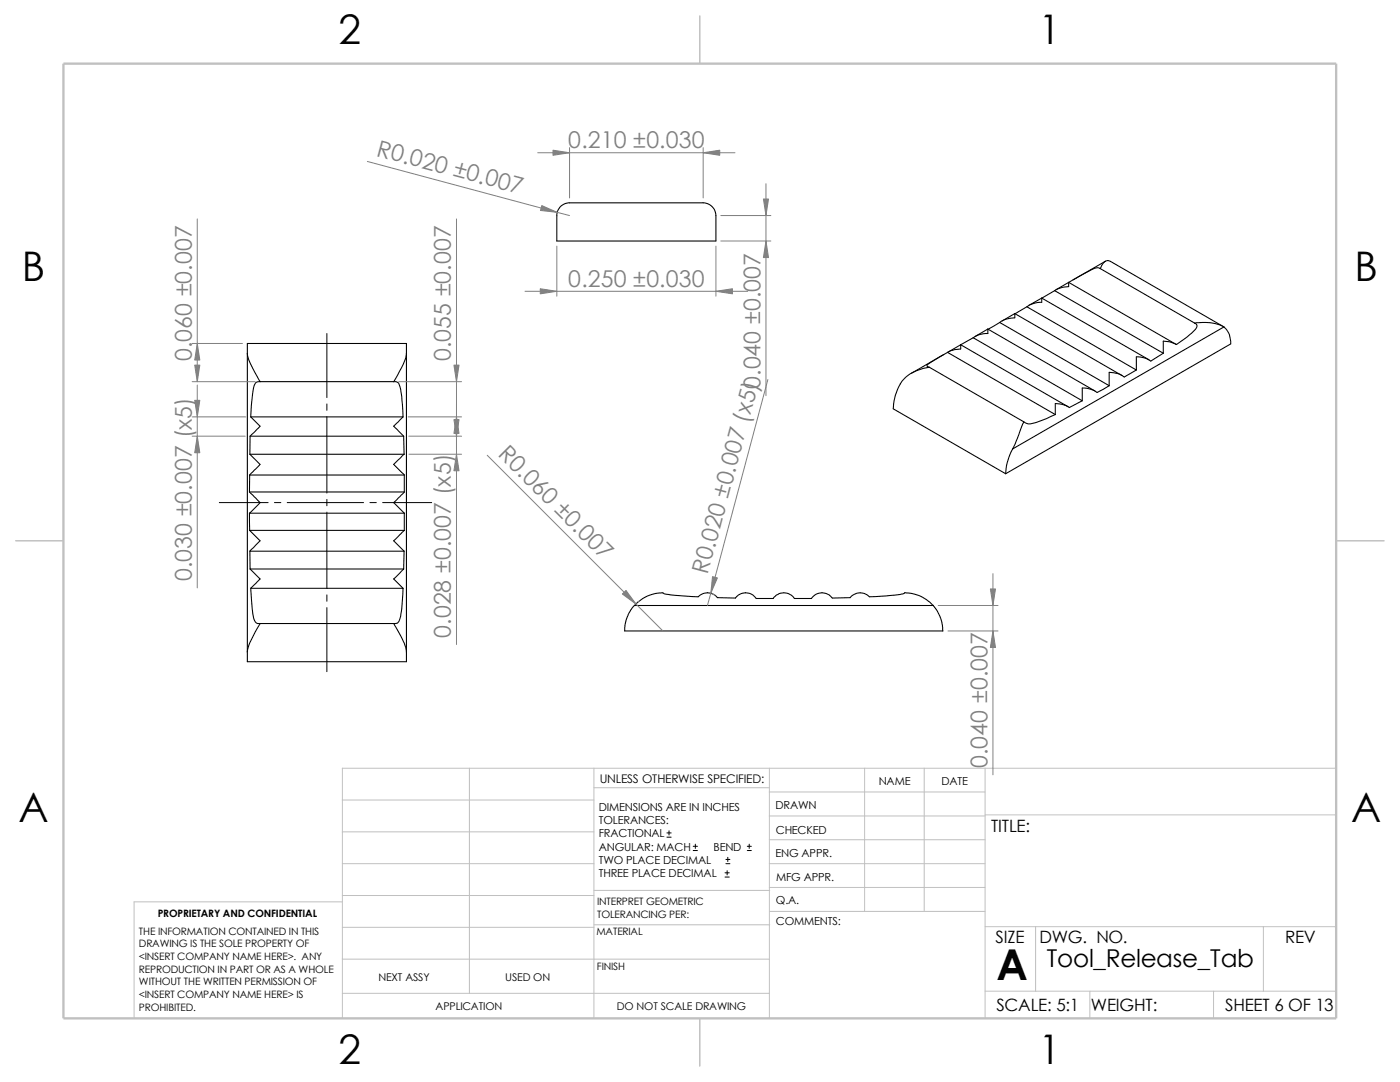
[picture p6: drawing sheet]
<svg xmlns="http://www.w3.org/2000/svg" width="279mm" height="216mm" viewBox="0 0 279 216" stroke-linecap="round" stroke-linejoin="round" font-family="sans-serif">
<g fill="none" stroke="#c0c0c0" stroke-width=".2">
<path d="M68.3 159.6h50.2M93.7 153.3v44.9M118.5 157.2h35M118.5 153.3v49.9M153.5 158h43.1M153.5 153.3v49.9M172.6 153.3v28.6M184.4 153.3v28.6M196.6 153.3v49.9M266.7 153.3h-198.4v49.9M68.3 180h-41.5v23.2M68.3 172.3h50.2"/>
<path d="M68.3 166h50.2M68.3 178.7h50.2M118.5 177.7h35.1M153.5 177.1h43.1M153.5 172.3h43.1M153.5 162.8h43.1M153.5 167.6h43.1M196.6 162.6h70.1M68.3 191.4h85.2M68.3 185h50.2M68.3 198.2h85.2M118.5 184.5h35.1"/>
<path d="M153.6 181.9h43M196.6 184.9h70.1M196.6 197.8h70.1M206.7 184.9v12.9M217.5 197.8v5.4M242.2 197.8v5.4M252.1 184.9v12.9"/>
</g>
<path d="M139.7 3.2v9.5M3.1 107.9h9.6M266.7 107.9h9.5M139.7 203.2v9.5" fill="none" stroke="#c0c0c0" stroke-width=".21"/>
<path d="M12.7 12.7h254v190.5h-254z" fill="none" stroke="#c0c0c0" stroke-width=".47"/>
<g fill="none" stroke="#000" stroke-width=".21">
<path d="M112 41.1a2.73 2.73 0 0 1 1.7-.6h26.6a2.79 2.79 0 0 1 2.6 3.5v4.1h-31.8v-3a5.8 5.8 0 0 1 .5-3.5zM207.9 59.5v.8a5 5 0 0 0-3 .9M207.9 59.5l-2.5 1.4M207.9 59.5l21.4 12.3M210.5 58l-2.6 1.5M210.5 58l21.7 12.5M213.3 56.3v.9l-1.3 .2-1.5 .6M213.3 56.3l-2.6 1.5M213.3 56.3l21.4 12.4M219.6 53.6l18.8 10.9M219.6 53.6a1.74 1.74 0 0 0-2 .4l-4.3 2.3M220.6 52.1l-6.4 3.7"/>
<path d="M221.6 52.2a1.15 1.15 0 0 0-1.7 .8l-.3 .6M221.6 52.2l22.5 12.9M49.4 70.5v-2h31.7v2M49.4 70.5a15.6 15.6 0 0 0 2.5 5.6v.1M49.4 70.5v59.6M51.9 76.2a1.05 1.05 0 0 0-1.3 1.1l-.4 3.6-.2 2.3M51.9 76.2h26.7M78.6 76.2h.1a1.07 1.07 0 0 1 1.2 1.2 27.4 27.4 0 0 1 .5 5.8M81.1 70.5v59.6M81.1 70.5a11.3 11.3 0 0 1-1.7 4.3l-.8 1.4M185.5 73.3l18.8 10.9M185.5 73.3a7.6 7.6 0 0 0-6.1 3.9 11 11 0 0 0-1.1 4.4l22.4 12.9"/>
<path d="M188.3 70.7l-6.4 3.8M189.1 70.3l21.5 12.4M189.1 70.3l-4 2.5-.1 .2 .5 .3M191.7 68.8v.8l-1.2 .2-1.4 .5M191.7 68.8l21.4 12.4M191.7 68.8l-2.5 1.5M194.2 67.4l21.8 12.6M194.2 67.4l-2.5 1.4M197.1 65.7v.8a4.6 4.6 0 0 0-2.9 .9M197.1 65.7l21.4 12.3M197.1 65.7l-2.5 1.4M199.5 64.3l-2.3 1.4"/>
<path d="M199.5 64.3l21.9 12.7M202.5 62.6l21.4 12.3M202.5 62.6l-2.5 1.5M202.5 62.6v.8a4.9 4.9 0 0 0-3 .9M204.9 61.2l-2.3 1.4M204.9 61.2l21.9 12.6M216 80l-2.6 1.3-1.4-.6-1.4-.2v2.2M221.4 77l-2.5 1.3a5 5 0 0 0-2.9-.9v2.6M226.8 73.8l-2.4 1.4a4.7 4.7 0 0 0-3-.9v2.7M232.2 70.5l-2.5 1.6a4.6 4.6 0 0 0-2.9-.9v2.6M238.4 64.5h.1a9.2 9.2 0 0 1 5.8 .7M238.4 64.5a.7 .7 0 0 1 .5 .6 .7 .7 0 0 1-.4 .7l-1.5 1.4-2.2 1.5-1.4-.5-1.2-.1v2.4"/>
<path d="M244.3 65.2a4 4 0 0 1 1.3 3.4l-44.9 25.9M244.3 65.2l-42.2 24.4M49.8 98.2l2.1 2.1-2.1 2.1M49.8 98.2h30.9M49.8 94.8h30.9M49.8 94.8v3.4M49.9 90.6l2 2.1-2.1 2.1M49.9 90.6h30.7M49.9 87v3.6M49.9 87h30.7M50 83.2l1.9 1.8-2 2M50 83.2h30.4"/>
<path d="M80.4 83.2l-1.8 1.8 2 2M80.6 87v3.6M80.6 90.6l-2 2.1 2.1 2.1M80.7 94.8v3.4M80.7 98.2l-2.1 2.1 2.1 2.1M202.1 89.6a11.6 11.6 0 0 0-1.4 4.9M204.3 84.2l-2.2 5.4M210.6 82.7l-3.1 1.3a4.5 4.5 0 0 1-2.6 .5l-.6-.3M49.8 102.4v3.4M49.8 102.4h30.9M49.8 105.8l2.1 2.1-2 2.1M49.8 105.8h30.9"/>
<path d="M49.9 110v3.5M49.9 110h30.7M49.9 113.5l2 2-1.9 1.9M49.9 113.5h30.7M50 117.4h30.4M50 117.4l.3 4.1 .5 2.3a.89 .89 0 0 0 1.1 .6M80.4 117.4l-.2 3.5a6.4 6.4 0 0 1-.8 3.3l-.8 .2M80.6 113.5l-2 2 1.8 1.9M80.6 110v3.5M80.7 102.4v3.4M80.7 105.8l-2.1 2.1 2 2.1M49.4 130.1v1.9h31.7v-1.9"/>
<path d="M51.9 124.4l-.6 1a14.2 14.2 0 0 0-1.9 4.7M51.9 124.4h26.7M78.6 124.4l1.2 2.1a8.6 8.6 0 0 1 1.3 3.6M126.6 120.8a7.1 7.1 0 0 1 5.8-2.4l1.4 .3 4.4 .3a2.5 2.5 0 0 0 2.1-.6 2.52 2.52 0 0 1 2.9 .9h3.6a2.51 2.51 0 0 1 4.1 .1h3.4a2.53 2.53 0 0 1 4.2 0h3.4a2.55 2.55 0 0 1 4.2-.1h3.6a2.54 2.54 0 0 1 3.8-.2l5.1-.4 1.9-.3a7.2 7.2 0 0 1 5.7 2.4zM186.2 120.8l.8 1 .6 1.3 .4 1.2 .2 1.6h-63.5l.1-1.4 .3-1.3 .8-1.5 .7-.9"/>
</g>
<g fill="none" stroke="#000" stroke-width=".2">
<path d="M65.2 66.5v12.8M65.2 80.6v1.3M65.2 83.1v15.3M65.2 99.7v1.2M43.8 100.3h9.7M54.8 100.3h1.2M57.3 100.3h15.3M65.2 102.2v15.2M65.2 118.7v1.3M73.8 100.3h1.3M76.4 100.3h9.7M65.2 121.2v12.8"/>
<path d="M133.1 167h.8M133.1 166.2h.8M133.5 165.8v.8M138.3 169.7h.9M138.3 168.9h.9M138.8 168.4v.9M144.7 175h.8M144.7 174.2h.8M144.9 172.3h.8M144.9 171.5h.8M145.1 173.7v.9M145.2 171.1v.8"/>
<path d="M149.1 169.7h.8M149.1 168.9h.8M149.5 168.4v.9"/>
</g>
<g fill="none" stroke="#808080" stroke-width=".2">
<path d="M73.3 32.2l40.4 10.8M107.3 30.5h39.4M113.7 29.5v10M140.3 29.5v10M152.9 36.7v42.3M39.4 43.7v32.5M91.1 43.7v84.9M104.8 58.1h44.4M111.1 49.1v10M142.9 49.1v10M143.8 48.1h10M143.8 43h10"/>
<path d="M38.4 76.2h12.5M38.4 68.5h10M39.4 76.8v40.5M79.6 76.2h12.5M153.2 75.7l-12 45.1M38.4 83.2h10.7M38.4 87h10.5M81.4 83.2h10.7M81.6 87h10.5M81.6 90.6h10.5M97.2 90.8l35.1 35.1M127.6 119.9l-.3 .2"/>
<path d="M142.1 118.5l.6 .3M198.2 114.5v40.1M187.2 120.8h12M189.2 125.9h10"/>
</g>
<g fill="#808080" stroke="#808080" stroke-width=".2">
<path d="M107.8 57.6l3.3 .5-3.3 .5z"/>
<path d="M142.9 58.1l3.3-.5v1z"/>
<path d="M152.9 48.1l.5 3.3h-1z"/>
<path d="M152.4 39.7h1l-.5 3.3z"/>
<path d="M108.1 41l3.1 1.4-3.3-.4z"/>
<path d="M110.4 30l3.3 .5-3.3 .5z"/>
<path d="M140.3 30.5l3.3-.5v1z"/>
<path d="M124.2 118.5l.7-.7 2 2.7z"/>
<path d="M197.7 117.5h1l-.5 3.3z"/>
<path d="M198.2 125.9l.5 3.3h-1z"/>
<path d="M142.2 115.1l1 .2-1.3 3.1z"/>
<path d="M38.9 72.9h1l-.5 3.3z"/>
<path d="M39.4 68.5l.5 3.3h-1z"/>
<path d="M91.1 83.2l.5 3.3h-1z"/>
<path d="M90.6 72.9h1l-.5 3.3z"/>
<path d="M39.4 87l.5 3.3h-1z"/>
<path d="M38.9 79.9h1l-.5 3.3z"/>
<path d="M91.1 90.6l.5 3.3h-1z"/>
<path d="M90.6 83.7h1l-.5 3.3z"/>
</g>
<text font-size="8.5" x="198.8" y="195.5">A</text>
<g font-size="8.1">
<text x="67.6" y="8.8">2</text>
<text x="207.3" y="8.8">1</text>
<text x="4.4" y="56.1">B</text>
<text x="270.3" y="56.1">B</text>
<text x="3.7" y="164.1">A</text>
<text x="269.6" y="164.1">A</text>
<text x="67.6" y="212.3">2</text>
<text x="207.3" y="212.3">1</text>
</g>
<text font-size="4.9" x="208.9" y="193">Tool_Release_Tab</text>
<g font-size="4.6" fill="#808080">
<text x="113.4" y="29.5">0.210 ±0.030</text>
<text x="75" y="31.1" transform="rotate(15 75 31.1)">R0.020 ±0.007</text>
<text x="113.4" y="57.2">0.250 ±0.030</text>
<text x="38.3" y="72.1" transform="rotate(-90 38.3 72.1)">0.060 ±0.007</text>
<text x="90" y="72.1" transform="rotate(-90 90 72.1)">0.055 ±0.007</text>
<text x="151.8" y="77.7" transform="rotate(-90 151.8 77.7)">0.040 ±0.007</text>
<text x="148.3" y="88.3" transform="rotate(-75 148.3 88.3)">7 (x5)</text>
<text x="99.2" y="90.7" transform="rotate(45 99.2 90.7)">R0.060 ±0.0</text>
<text x="118.7" y="110.1" transform="rotate(45 118.7 110.1)">7</text>
<text x="38.3" y="116" transform="rotate(-90 38.3 116)">0.030 ±0.007 (x5)</text>
<text x="141.2" y="114.8" transform="rotate(-75 141.2 114.8)">R0.020 ±0.0</text>
<text x="90" y="127.3" transform="rotate(-90 90 127.3)">0.028 ±0.007 (x5)</text>
<text x="197.1" y="153.3" transform="rotate(-90 197.1 153.3)">0.040 ±0.007</text>
</g>
<g font-size="3.4">
<text x="197.8" y="166">TITLE:</text>
<text x="198.7" y="188.1">SIZE</text>
<text x="207.5" y="188.1">DWG. NO.</text>
<text x="256.5" y="188.2">REV</text>
<text x="198.8" y="201.7">SCALE: 5:1</text>
<text x="217.7" y="201.8">WEIGHT:</text>
<text x="244.5" y="201.7">SHEET 6 OF 13</text>
</g>
<text font-size="2.4" x="119.7" y="156.2">UNLESS OTHERWISE SPECIFIED:</text>
<g font-size="2.2">
<text x="119.5" y="161.8">DIMENSIONS ARE IN INCHES</text>
<text x="154.8" y="161.5">DRAWN</text>
<text x="175.4" y="156.7">NAME</text>
<text x="187.9" y="156.7">DATE</text>
<text x="119.5" y="164.4">TOLERANCES:</text>
<text x="119.5" y="167.1">FRACTIONAL</text>
<text x="154.8" y="166.3">CHECKED</text>
<text x="119.5" y="169.8">ANGULAR: MACH</text>
<text x="119.5" y="172.4">TWO PLACE DECIMAL</text>
<text x="142.4" y="169.8">BEND</text>
<text x="154.8" y="171">ENG APPR.</text>
<text x="119.5" y="175">THREE PLACE DECIMAL</text>
<text x="154.9" y="175.7">MFG APPR.</text>
<text x="154.9" y="184.7">COMMENTS:</text>
<text x="154.9" y="180.5">Q.A.</text>
</g>
<g font-size="2.1">
<text x="75.5" y="195.7">NEXT ASSY</text>
<text x="100.8" y="195.7">USED ON</text>
<text x="86.9" y="201.5">APPLICATION</text>
<text x="123.1" y="201.6">DO NOT SCALE DRAWING</text>
</g>
<g font-size="2">
<text x="31.5" y="183">PROPRIETARY AND CONFIDENTIAL</text>
<text x="119.2" y="180.6">INTERPRET GEOMETRIC</text>
<text x="119.2" y="183.1">TOLERANCING PER:</text>
<text x="27.7" y="186.5">THE INFORMATION CONTAINED IN THIS</text>
<text x="27.7" y="189.1">DRAWING IS THE SOLE PROPERTY OF</text>
<text x="27.7" y="191.6">&lt;INSERT COMPANY NAME HERE&gt;. ANY</text>
<text x="119" y="186.6">MATERIAL</text>
<text x="27.7" y="194.1">REPRODUCTION IN PART OR AS A WHOLE</text>
<text x="27.7" y="196.6">WITHOUT THE WRITTEN PERMISSION OF</text>
<text x="119.1" y="193.5">FINISH</text>
<text x="27.7" y="199.1">&lt;INSERT COMPANY NAME HERE&gt; IS</text>
<text x="27.7" y="201.7">PROHIBITED.</text>
</g>
</svg>
